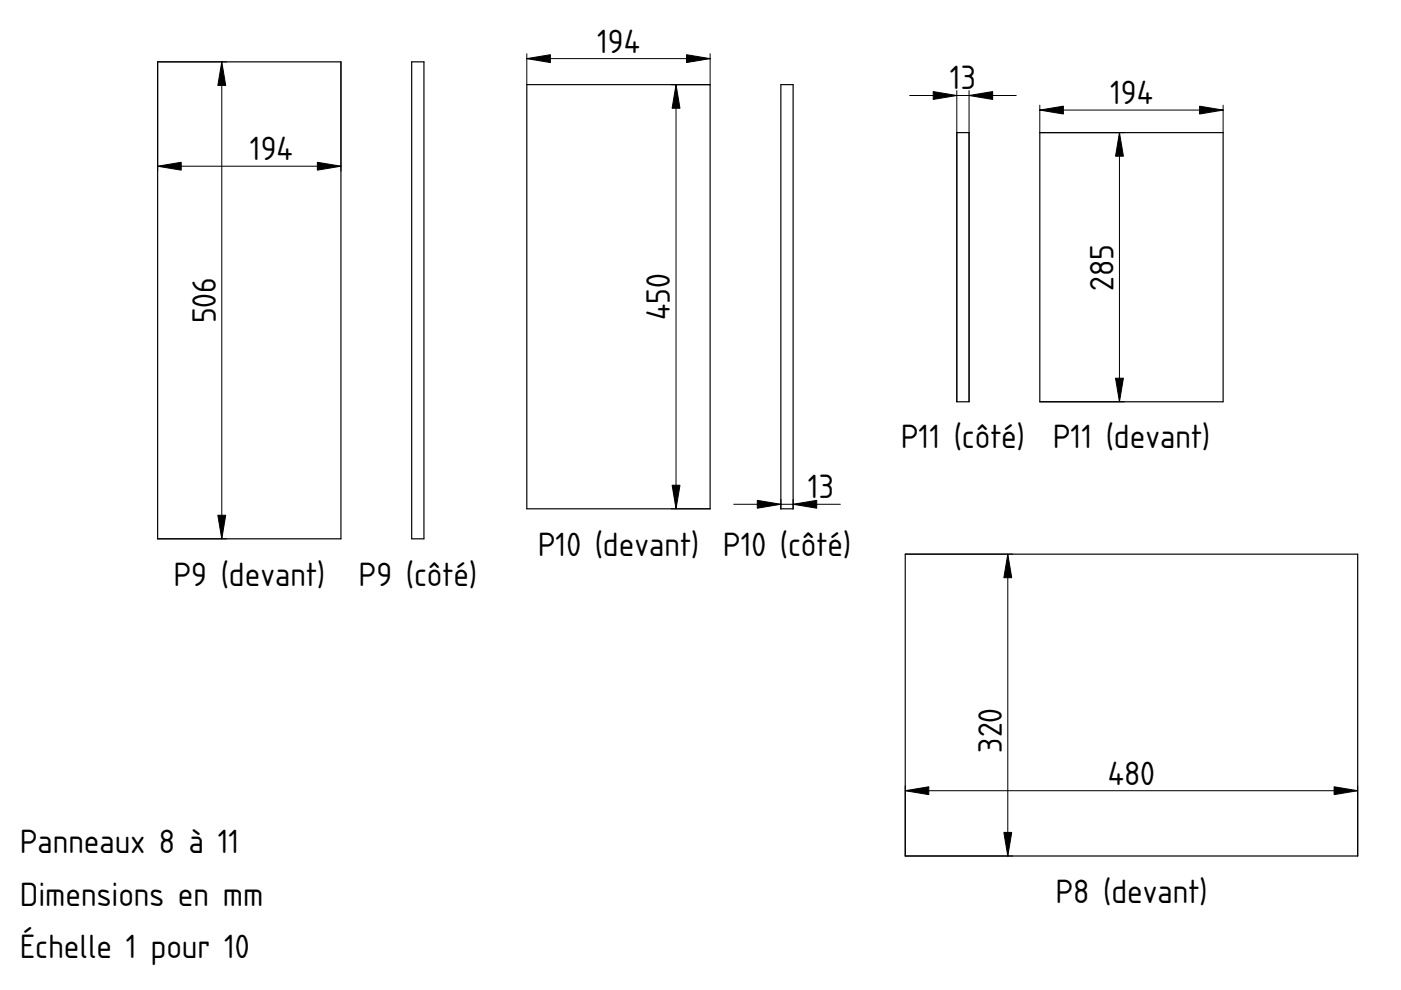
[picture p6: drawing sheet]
<svg xmlns="http://www.w3.org/2000/svg" width="297mm" height="210mm" viewBox="0 0 297 210" stroke-linecap="round" stroke-linejoin="round" font-family="sans-serif">
<g fill="none" stroke="#000" stroke-width=".21">
<path d="M47 13.1v101.1M48.1 13.1h-14.7v23.2M72.3 13.1v23.2M111.7 12.4h38.9M111.7 11.4v6.5M143.3 17.9v90M150.6 11.4v6.5h-8.3M202.9 19.2v66M205.5 19.2v66M33.4 35.2h38.9M192.9 20.2h22.6M220.5 22.3v5.8h17.9"/>
<path d="M220.5 23.3h38.8M237.3 28.1v57.1M259.3 22.3v5.8M239.9 56.7h.1M52.9 63.7h.1M166.9 62.9h.1M220.5 85.2h17.9M33.4 114.2h14.7M142.3 107.9h8.3M155.6 106.9h22.6M165.6 105.9v2.1M168.2 105.9v2.1"/>
<path d="M191.9 117.5h22.8M213.7 117.5v64M191.9 167.6h96M191.9 166.6v14.9h22.8M287.9 166.6v14.9"/>
</g>
<path d="M33.4 13.1h38.9v101.1h-38.9zM87.3 13.1h2.6v101.1h-2.6zM111.7 17.9h38.9v90h-38.9zM165.6 17.9h2.6v90h-2.6zM202.9 28.1h2.6v57.1h-2.6zM220.5 28.1h38.8v57.1h-38.8zM191.9 117.5h96v64h-96z" fill="none" stroke="#000" stroke-width=".25"/>
<g fill="#000" stroke="#000" stroke-width=".21">
<path d="M47 13.1l.9 5h-1.7zM111.7 12.4l5-.8v1.7zM143.3 17.9l.9 5h-1.7zM145.6 11.6l5 .8-5 .9zM33.4 35.2l5-.8v1.7zM67.3 34.4l5 .8-5 .9zM197.9 19.4l5 .8-5 .9zM205.5 20.2l5-.8v1.7zM220.5 23.3l5-.8v1.7zM237.3 28.1l.9 5h-1.7zM254.3 22.5l5 .8-5 .9zM236.5 80.2h1.7l-.9 5z"/>
<path d="M46.2 109.2h1.7l-.9 5zM142.5 102.9h1.7l-.9 5zM160.6 106.1l5 .8-5 .9zM168.2 106.9l5-.8v1.7zM213.7 117.5l.8 5h-1.7zM191.9 167.6l5-.8v1.7zM282.9 166.8l5 .8-5 .9zM212.8 176.5h1.7l-.8 5z"/>
</g>
<g font-size="6.7">
<text x="126.6" y="11.1">194</text>
<text x="201.4" y="19">13</text>
<text x="235.3" y="22.1">194</text>
<text x="53" y="34">194</text>
<text x="236.1" y="61.6" transform="rotate(-90 236.1 61.6)">285</text>
<text x="45.7" y="68.6" transform="rotate(-90 45.7 68.6)">506</text>
<text x="142" y="67.9" transform="rotate(-90 142 67.9)">450</text>
<text x="191" y="95.1">P11 (côté)</text>
<text x="223.2" y="95.1">P11 (devant)</text>
<text x="171.3" y="105.6">13</text>
<text x="114" y="117.8">P10 (devant)</text>
<text x="153.3" y="117.8">P10 (côté)</text>
<text x="36.8" y="124.1">P9 (devant)</text>
<text x="76" y="124.1">P9 (côté)</text>
<text x="212.4" y="159.6" transform="rotate(-90 212.4 159.6)">320</text>
<text x="234.9" y="166.4">480</text>
<text x="4.2" y="181">Panneaux 8 à 11</text>
<text x="223.8" y="191.4">P8 (devant)</text>
<text x="4.2" y="192.1">Dimensions en mm</text>
<text x="4.2" y="203.2">Échelle 1 pour 10</text>
</g>
</svg>
